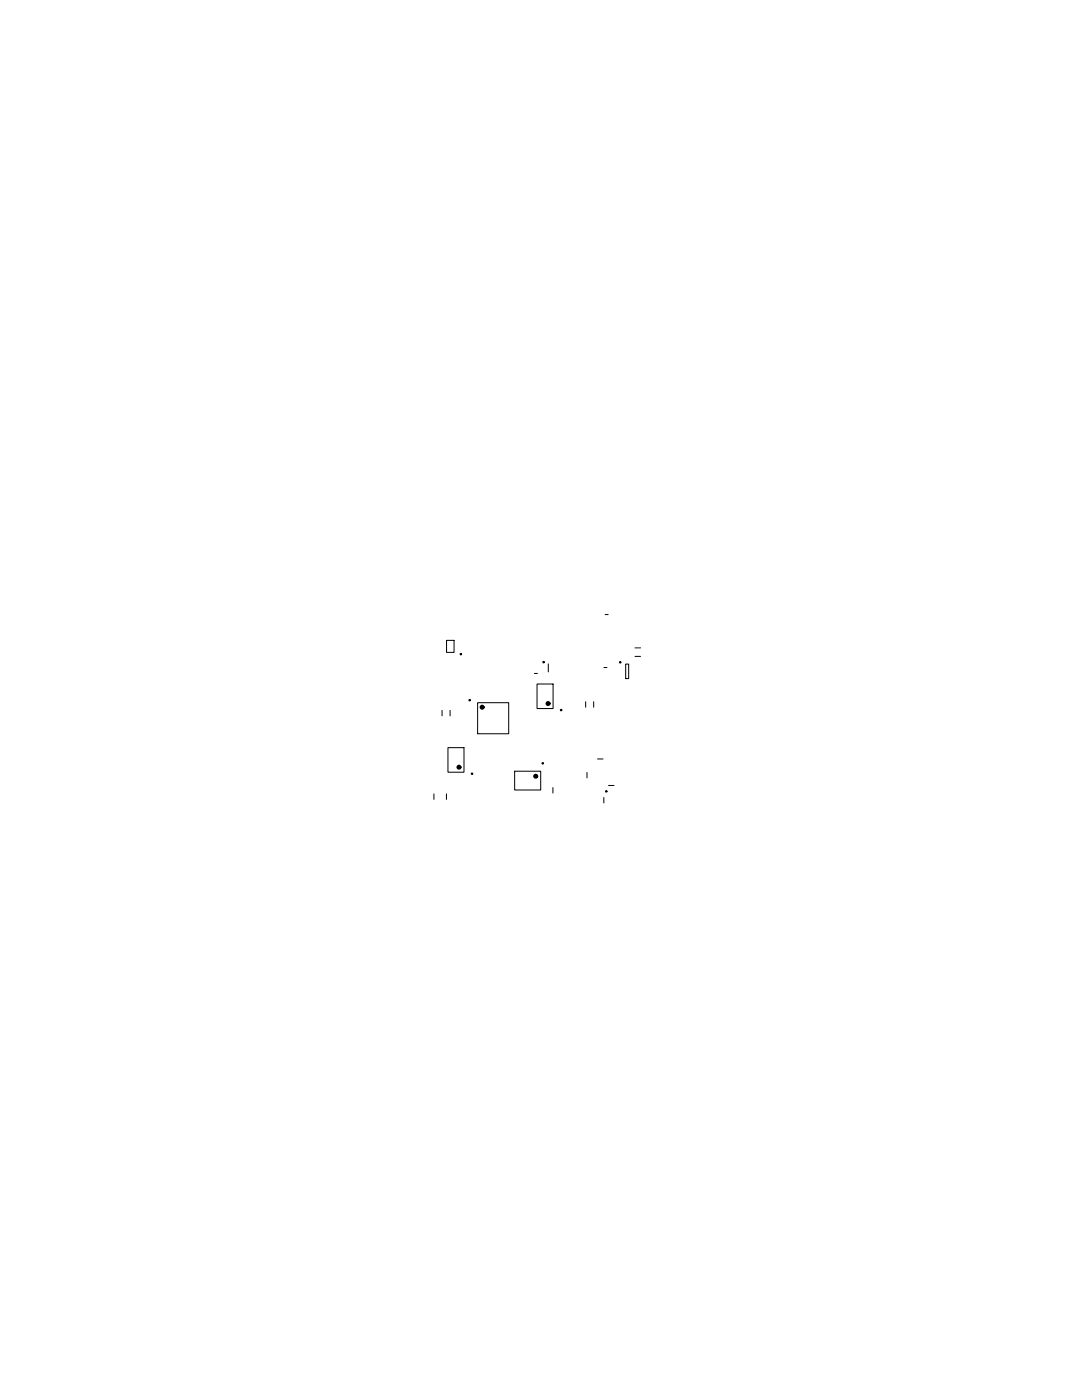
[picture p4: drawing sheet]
<svg xmlns="http://www.w3.org/2000/svg" width="216mm" height="279mm" viewBox="0 0 216 279" stroke-linecap="round" stroke-linejoin="round" font-family="sans-serif">
<path d="M106.6 134.4h.6M120.5 133.2h.6M120.8 122.7h.5M110.3 157.2v1.1M117.1 154.2v1.1M119.2 151.5h1.1M120.5 159.1v1.1" fill="none" stroke="#000" stroke-width=".2"/>
<text font-size="10.4" x="93.2" y="147.1">U2</text>
<text font-size="7.9" x="102.3" y="158.6">U4</text>
<g font-size="5.8">
<text x="105" y="141.1">U5</text>
<text x="87.2" y="153.8">U3</text>
</g>
<text font-size="4.8" x="86.2" y="160.7">R5</text>
<g font-size="4.6">
<text x="87.8" y="144">R6</text>
<text x="116.5" y="142.2">R9</text>
</g>
<text font-size="3.8" x="123.2" y="135.2">M1</text>
<text font-size="3.6" x="121" y="158">R1</text>
<text font-size="3.3" x="87.4" y="130.3">D1</text>
<g font-size="2.5">
<text x="124.9" y="131">F1</text>
<text x="107.9" y="134.1">M2</text>
</g>
</svg>
